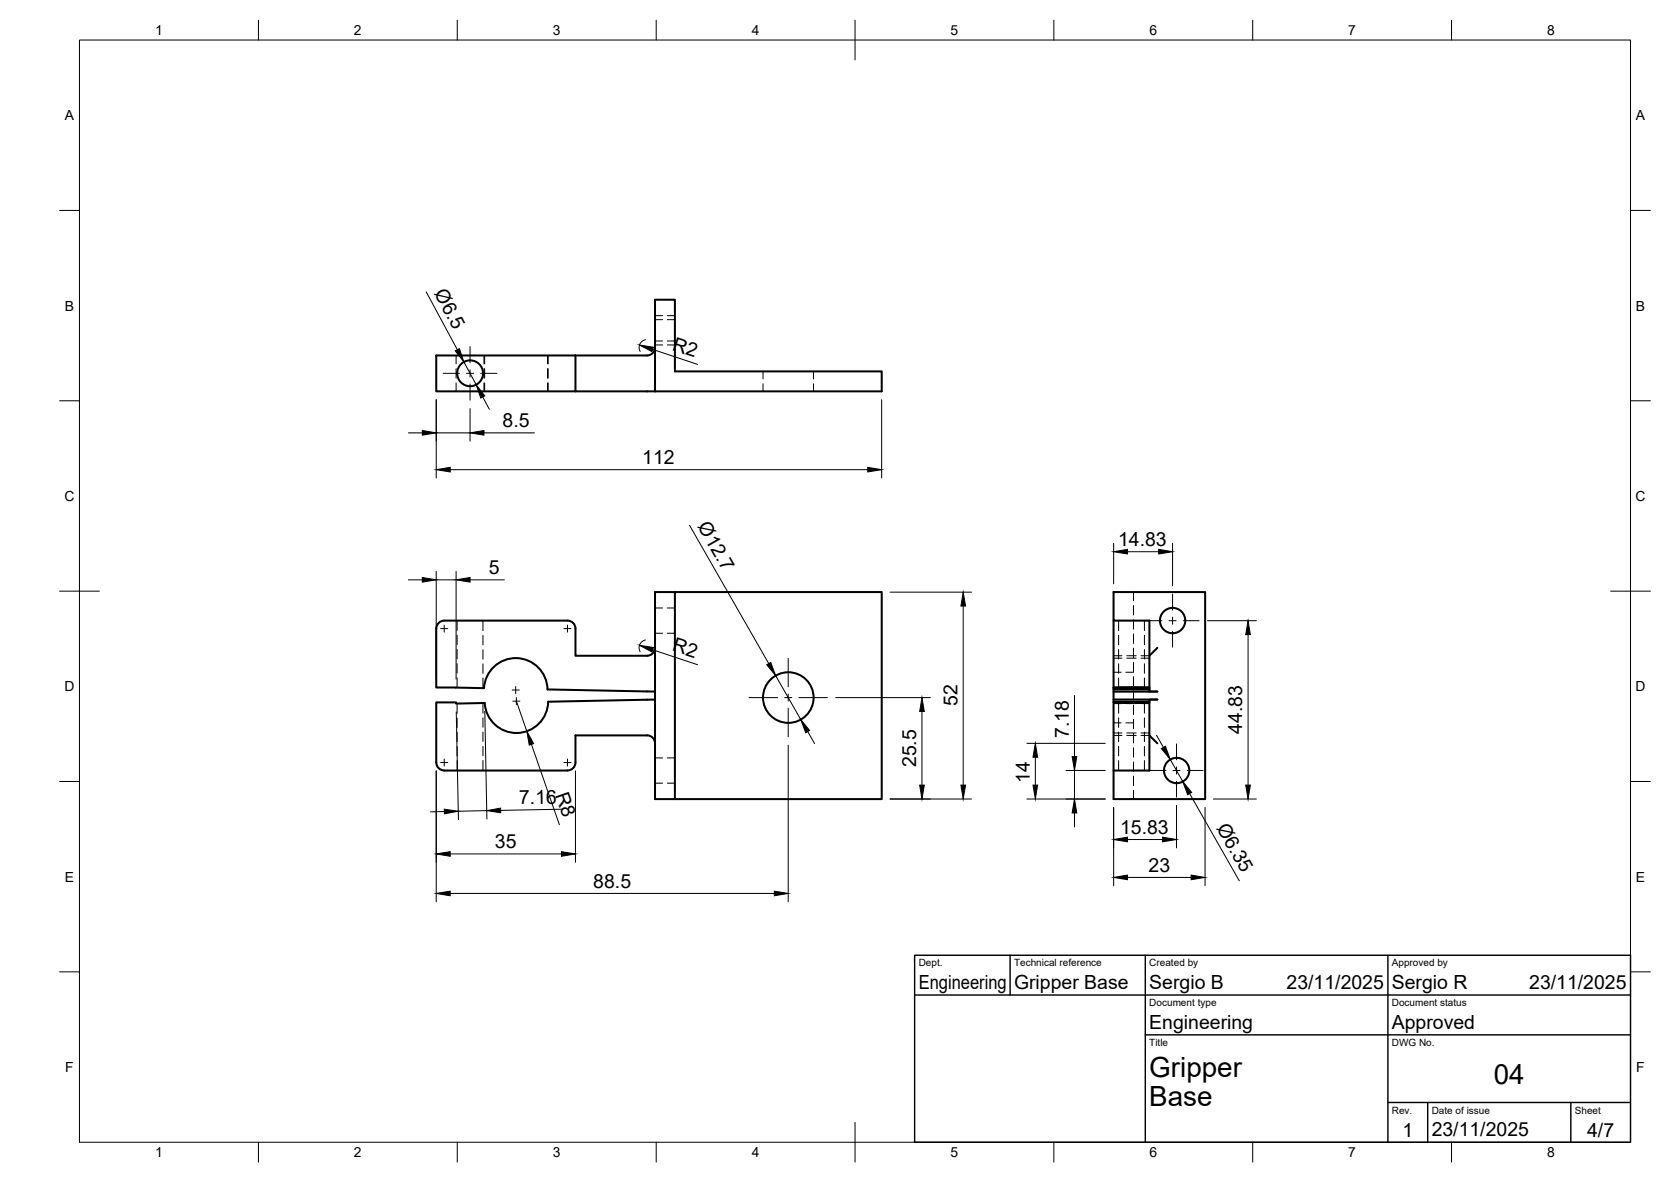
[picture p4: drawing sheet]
<svg xmlns="http://www.w3.org/2000/svg" width="420mm" height="297mm" viewBox="0 0 420 297" stroke-linecap="round" stroke-linejoin="round" font-family="sans-serif">
<!-- layer: Visible -->
<g fill="none" stroke="#000" stroke-width=".51">
<path d="M164.7 75.3h5v18h52v5h-57zM109.7 89.3h35v9h-35zM144.7 98.3h20M164.7 87.3a2 2 0 0 1-2 2h-18M164.7 148.8h5v52h-5zM169.7 148.8h52v52h-52M280 156v44.8h23v-52h-23v7.2h9v17.8h2h-11M164.7 175.8l-26.9 .5a8 8 0 0 1-7.8 7.9 8 8 0 0 1-8.1-7.5l-7.2 .1v-.3h-5v15.1a2.04 2.04 0 0 0 2 2h31a2 2 0 0 0 2-2v-6.8h18a2 2 0 0 1 2 2M164.7 162.8a2 2 0 0 1-2 2h-18v-6.8a2 2 0 0 0-2-2h-31a2.04 2.04 0 0 0-2 2v14.8l12 .1a8 8 0 0 1 8.1-7.5 8 8 0 0 1 7.9 7.9l27 .5M280 175.8h11h-2v17.8h-9M280 176.5h9M280 172.8h9"/>
<path d="M280 173.3h9M280 172.9h9M280 176.3h9M281.3 172.9h6.5zM291 162.8l-2 2M289 184.8l2 2"/>
<circle cx="118.2" cy="93.8" r="3.2"/>
<circle cx="294.8" cy="156" r="3.2"/>
<circle cx="198.2" cy="175.3" r="6.4"/>
<circle cx="295.9" cy="193.6" r="3.2"/>
</g>
<!-- layer: Hidden -->
<g fill="none" stroke="#000" stroke-width=".25">
<path d="M164.7 79.3h1.9M167.8 79.3h1.9M114.7 89.3v2.1M114.7 92.7v2.3M114.7 96.2v2.1M121.7 89.3v2.1M121.7 92.7v2.3M121.7 96.2v2.1M121.9 89.3v2.1M121.9 92.7v2.3M121.9 96.2v2.1M137.7 89.3v2.1"/>
<path d="M137.7 92.7v2.3M137.7 96.2v2.1M137.8 89.3v2.1M137.8 92.7v2.3M137.8 96.2v2.1M164.7 85.7h1.9M164.7 86.7h1.9M164.7 80.3h1.9M167.8 85.7h1.9M167.8 86.7h1.9M167.8 80.3h1.9M191.9 93.3v1.9"/>
<path d="M191.9 96.4v1.9M204.6 93.3v1.9M204.6 96.4v1.9M114.9 156v2.4M114.9 159.6v2.4M121.4 156v2.5M121.4 159.7v2.4M164.7 159.1h1.9M164.7 152.8h1.9M167.8 159.1h1.9M167.8 152.8h1.9M281.3 156v2.5"/>
<path d="M281.3 159.6v2.4M285 148.8v2.2M285 152.2v2.3M285 155.8v2.3M285 159.3v2.4M287.8 156v2.5M287.8 159.6v2.4M114.9 163.2v2.4M114.9 166.8v2.3M114.9 170.3v2.5M114.9 176.8v2.5M121.4 163.3v2.3"/>
<path d="M121.4 166.8v2.4M121.4 170.4v2.5M121.4 176.7v2.5M280 164.8h2.1M280 176.8h2.1M280 176.7h2.1M280 165.4h2.1M280 168.9h1.9M281.3 163.2v2.4M281.3 166.8v2.4M281.3 170.4v2.5M282.3 176.8h2.2"/>
<path d="M283.1 168.9h1.9M283.3 164.8h2.4M283.3 176.8h2.4M283.3 176.7h2.4M283.3 165.4h2.4M283.4 176.7h-2.1v2.5M284.5 176.7h2.2M285 162.9v2.4M285 166.5v2.4M285 170v2.4M285 173.6v2.4M285 177.2v2.4"/>
<path d="M285.6 176.8l2.2-.1v2.5M286.9 164.8h2.1M286.9 176.8h2.1M286.9 176.7h2.1M286.9 165.4h2.1M287.8 163.2v2.4M287.8 166.8v2.4M287.8 170.4v2.5M114.9 180.5v2.3M114.9 184v2.4M114.9 187.6v2.4M114.9 191.2v2.4"/>
<path d="M121.4 180.4v2.4M121.4 184v2.3M121.4 187.5v2.4M121.4 191.1v2.5M164.7 196.8h1.9M164.7 190.5h1.9M167.8 196.8h1.9M167.8 190.5h1.9M280 184.8h2.1M280 184.2h2.1M280 181.7h1.9M281.3 180.4v2.4"/>
<path d="M281.3 184v2.4M281.3 187.6v2.4M281.3 191.1v2.5M283.1 181.7h1.9M283.3 184.8h2.4M283.3 184.2h2.4M285 180.7v2.4M285 184.3v2.4M285 187.9v2.4M285 191.5v2.4M285 195.1v2.3M285 198.6v2.2"/>
<path d="M286.9 184.8h2.1M286.9 184.2h2.1M287.8 180.4v2.4M287.8 184v2.4M287.8 187.6v2.4M287.8 191.1v2.5"/>
</g>
<!-- layer: BORDER -->
<g fill="none" stroke="#000" stroke-width=".25">
<path d="M20 10.1h390v276.9h-390zM65 5.1v5M115 5.1v5M165 5.1v5M215 5.1v10M265 5.1v5M315 5.1v5M365 5.1v5M15 52.9h5M410 52.9h5M15 100.7h5M410 100.7h5"/>
<path d="M15 148.6h10M405 148.6h10M15 196.4h5M410 196.4h5M15 244.2h5M410 244.2h5M65 287v5M115 287v5M165 287v5M215 282.1v9.9M265 287v5M315 287v5"/>
<path d="M365 287v5"/>
</g>
<!-- layer: TITLEBLOCK -->
<path d="M230 240.1h180v46.9h-180zM230 250h180M254 240.1v9.9M288 240.1v46.9M349 240.1v46.9M288 260.1h122M349 277.1h61M359 277.1v9.9M395 277.1v9.9" fill="none" stroke="#000" stroke-width=".36"/>
<!-- layer: Smart Centers -->
<g fill="none" stroke="#000" stroke-width=".25">
<path d="M111.4 93.8h4.1M117.3 93.8h1.8M118.2 87.1v4.1M118.2 92.9v1.8M118.2 96.5v4.1M120.9 93.8h4M110.8 158h1.8M111.7 157.1v1.8M141.8 158h1.8M142.7 157.1v1.8M288.2 156h3.9M293.9 156h1.8"/>
<path d="M294.8 149.3v4M294.8 155.1v1.8M294.8 158.7v4M297.5 156h4M128.8 173.4h1.8M128.9 176.2h1.8M129.7 172.5v1.8M129.8 175.3v1.8M188.3 175.3h7.2M197.3 175.3h1.8M198.2 165.4v7.2M198.2 174.4v1.8"/>
<path d="M198.2 178v7.2M200.9 175.3h7.1M110.8 191.6h1.8M111.7 190.7v1.8M141.8 191.6h1.8M142.7 190.7v1.8M289.2 193.6h4M294.9 193.6h1.8M295.8 187v4M295.8 192.7v1.8M295.8 196.3v4M298.5 193.6h4"/>
</g>
<!-- layer: FD_Dimensions -->
<g fill="none" stroke="#000" stroke-width=".25">
<path d="M107.2 73.3l7.8 14.6M116.6 91l3.1 5.7M121.4 99.8l1.6 3.1M162.3 85.4a2 2 0 0 0-1.3 2.9M164.1 87.8l11.3 3.8M102.7 108.8h3.5M109.7 100.4v19.7M109.7 108.8h8.5M113.2 118h105M118.2 102.7v8.2M121.7 108.8h12.7M221.7 100.4v19.7"/>
<path d="M173.4 132l19.9 34.8M280 136.5v10.2M283.5 138.6h7.8M294.8 136.5v10.7M102.7 145.7h3.5M109.7 143.6v27.1M109.7 145.7h5M114.7 143.6v27.1M118.2 145.7h8.6M223.8 148.8h20.5M242.2 152.3v45M303.6 156h12.3"/>
<path d="M313.8 159.5v37.8M114.7 178.9l.6 27.1M121.9 178.8l.5 27M129.8 176.2l2.7 7.6M162.3 160.8a2 2 0 0 0-1.3 3M164.1 163.3l11.3 3.8M195 169.8l6.3 11M210.1 175.3h23.8M231.8 178.8v18.5M270.2 174.8v15.3M109.7 193.7v32.9M133.6 187.1l7.1 20.1"/>
<path d="M144.7 193.7v23M198.2 187.2v39.4M203.1 183.8l1.7 3.1M258.2 186.8h19.7M260.3 190.3v7M268.1 193.6h9.8M270.2 193.6v7.2M290.8 184.8l1.7 3M294.3 190.9l3.1 5.5M299.1 199.4l12.5 22M111.7 203.9l-3.5 .1M113.2 214.6h28"/>
<path d="M122.4 203.7l-7.2 .2M141.2 203.4l-15.3 .3M223.8 200.8h20.5M258.2 200.8h19.7M270.2 204.3v3.5M280 202.9v19.7M283.5 211h8.8M295.8 202.4v10.7M303 202.9v19.7M305.1 200.8h10.8M113.2 224.5h81.5M283.5 220.5h16"/>
</g>
<g fill="#000" stroke="#000" stroke-width=".25">
<path d="M114.5 88.2l1-.6 1.1 3.4zM119.7 96.7l2.2 2.8-1 .5zM160.8 86.7l3.5 .6-.4 1.1zM106.2 108.2l3.5 .6-3.5 .6zM109.7 118l3.5-.6v1.2zM118.2 108.8l3.5-.6v1.2zM218.2 117.4l3.5 .6-3.5 .6zM280 138.6l3.5-.5v1.1zM291.3 138.1l3.5 .5-3.5 .6zM106.2 145.1l3.5 .6-3.5 .6zM114.7 145.7l3.5-.6v1.2zM242.2 148.8l.6 3.5h-1.2z"/>
<path d="M313.8 156l.6 3.5h-1.2zM160.8 162.2l3.5 .5-.4 1.1zM192.8 167.1l1-.6 1.2 3.3zM231.8 175.3l.6 3.5h-1.2zM132.5 183.8l1.7 3.1-1.1 .3zM201.3 180.8l2.3 2.8-1 .5zM231.2 197.3h1.2l-.6 3.5zM241.6 197.3h1.2l-.6 3.5zM259.7 197.3h1.2l-.6 3.5zM260.3 186.8l.6 3.5h-1.2zM269.6 190.1h1.1l-.5 3.5zM292 188.1l1-.6 1.3 3.4z"/>
<path d="M297.4 196.4l2.2 2.7-1 .6zM313.2 197.3h1.2l-.6 3.5zM111.7 203.4l3.5 .5-3.5 .6zM109.7 214.6l3.5-.6v1.2zM122.4 203.7l3.5-.6v1.1zM141.2 214l3.5 .6-3.5 .6zM270.2 200.8l.5 3.5h-1.1zM280 220.5l3.5-.6v1.2zM280 211l3.5-.6v1.1zM292.3 210.4l3.5 .6-3.5 .5zM299.5 219.9l3.5 .6-3.5 .6zM109.7 224.5l3.5-.5v1.1z"/>
<path d="M194.7 224l3.5 .5-3.5 .6z"/>
</g>
<g font-size="7">
<text x="289" y="270.6">Gripper</text>
<text x="375.6" y="272.3">04</text>
<text x="289" y="278.1">Base</text>
</g>
<g font-size="4.9">
<text x="109.1" y="73.7" transform="rotate(62 109.1 73.7)">Ø6.5</text>
<text x="168.8" y="87.9" transform="rotate(18 168.8 87.9)">R2</text>
<text x="126.4" y="107.3">8.5</text>
<text x="161.5" y="116.6">112</text>
<text x="175.3" y="132.3" transform="rotate(60 175.3 132.3)">Ø12.7</text>
<text x="281.1" y="137.2">14.83</text>
<text x="122.9" y="144.3">5</text>
<text x="168.8" y="163.4" transform="rotate(19 168.8 163.4)">R2</text>
<text x="240.7" y="177.5" transform="rotate(-90 240.7 177.5)">52</text>
<text x="268.7" y="185.5" transform="rotate(-90 268.7 185.5)">7.18</text>
<text x="312.4" y="184.4" transform="rotate(-90 312.4 184.4)">44.83</text>
<text x="230.4" y="192.8" transform="rotate(-90 230.4 192.8)">25.5</text>
<text x="258.9" y="196.7" transform="rotate(-90 258.9 196.7)">14</text>
<text x="130.5" y="202.1" transform="rotate(-1 130.5 202.1)">7.16</text>
<text x="139.6" y="199.8" transform="rotate(71 139.6 199.8)">R8</text>
<text x="281.6" y="209.5">15.83</text>
<text x="305.8" y="208" transform="rotate(60 305.8 208)">Ø6.35</text>
<text x="124.5" y="213.1">35</text>
<text x="288.8" y="219">23</text>
<text x="149.2" y="223.1">88.5</text>
<text x="231" y="248.5">Engineering</text>
<text x="255" y="248.5">Gripper Base</text>
<text x="289" y="248.5">Sergio B</text>
<text x="323.5" y="248.5">23/11/2025</text>
<text x="350" y="248.5">Sergio R</text>
<text x="384.5" y="248.5">23/11/2025</text>
<text x="289" y="258.6">Engineering</text>
<text x="350" y="258.6">Approved</text>
<text x="352.6" y="285.7">1</text>
<text x="360" y="285.5">23/11/2025</text>
<text x="399.1" y="285.7">4/7</text>
</g>
<g font-size="3.5">
<text x="39" y="8.8">1</text>
<text x="89" y="8.8">2</text>
<text x="139" y="8.8">3</text>
<text x="189" y="8.8">4</text>
<text x="239" y="8.8">5</text>
<text x="289" y="8.8">6</text>
<text x="339" y="8.8">7</text>
<text x="389" y="8.8">8</text>
<text x="16.3" y="30.2">A</text>
<text x="411.3" y="30.2">A</text>
<text x="16.3" y="78">B</text>
<text x="411.3" y="78">B</text>
<text x="16.2" y="125.9">C</text>
<text x="411.2" y="125.9">C</text>
<text x="16.2" y="173.7">D</text>
<text x="411.2" y="173.7">D</text>
<text x="16.3" y="221.6">E</text>
<text x="411.3" y="221.6">E</text>
<text x="16.4" y="269.4">F</text>
<text x="411.4" y="269.4">F</text>
<text x="39" y="290.8">1</text>
<text x="89" y="290.8">2</text>
<text x="139" y="290.8">3</text>
<text x="189" y="290.8">4</text>
<text x="239" y="290.8">5</text>
<text x="289" y="290.8">6</text>
<text x="339" y="290.8">7</text>
<text x="389" y="290.8">8</text>
</g>
<g font-size="2.5">
<text x="231" y="242.9">Dept.</text>
<text x="255" y="242.9">Technical reference</text>
<text x="289" y="242.9">Created by</text>
<text x="350" y="242.9">Approved by</text>
<text x="289" y="252.8">Document type</text>
<text x="350" y="252.8">Document status</text>
<text x="289" y="262.9">Title</text>
<text x="350" y="262.9">DWG No.</text>
<text x="350" y="279.9">Rev.</text>
<text x="360" y="279.9">Date of issue</text>
<text x="396" y="279.9">Sheet</text>
</g>
</svg>
